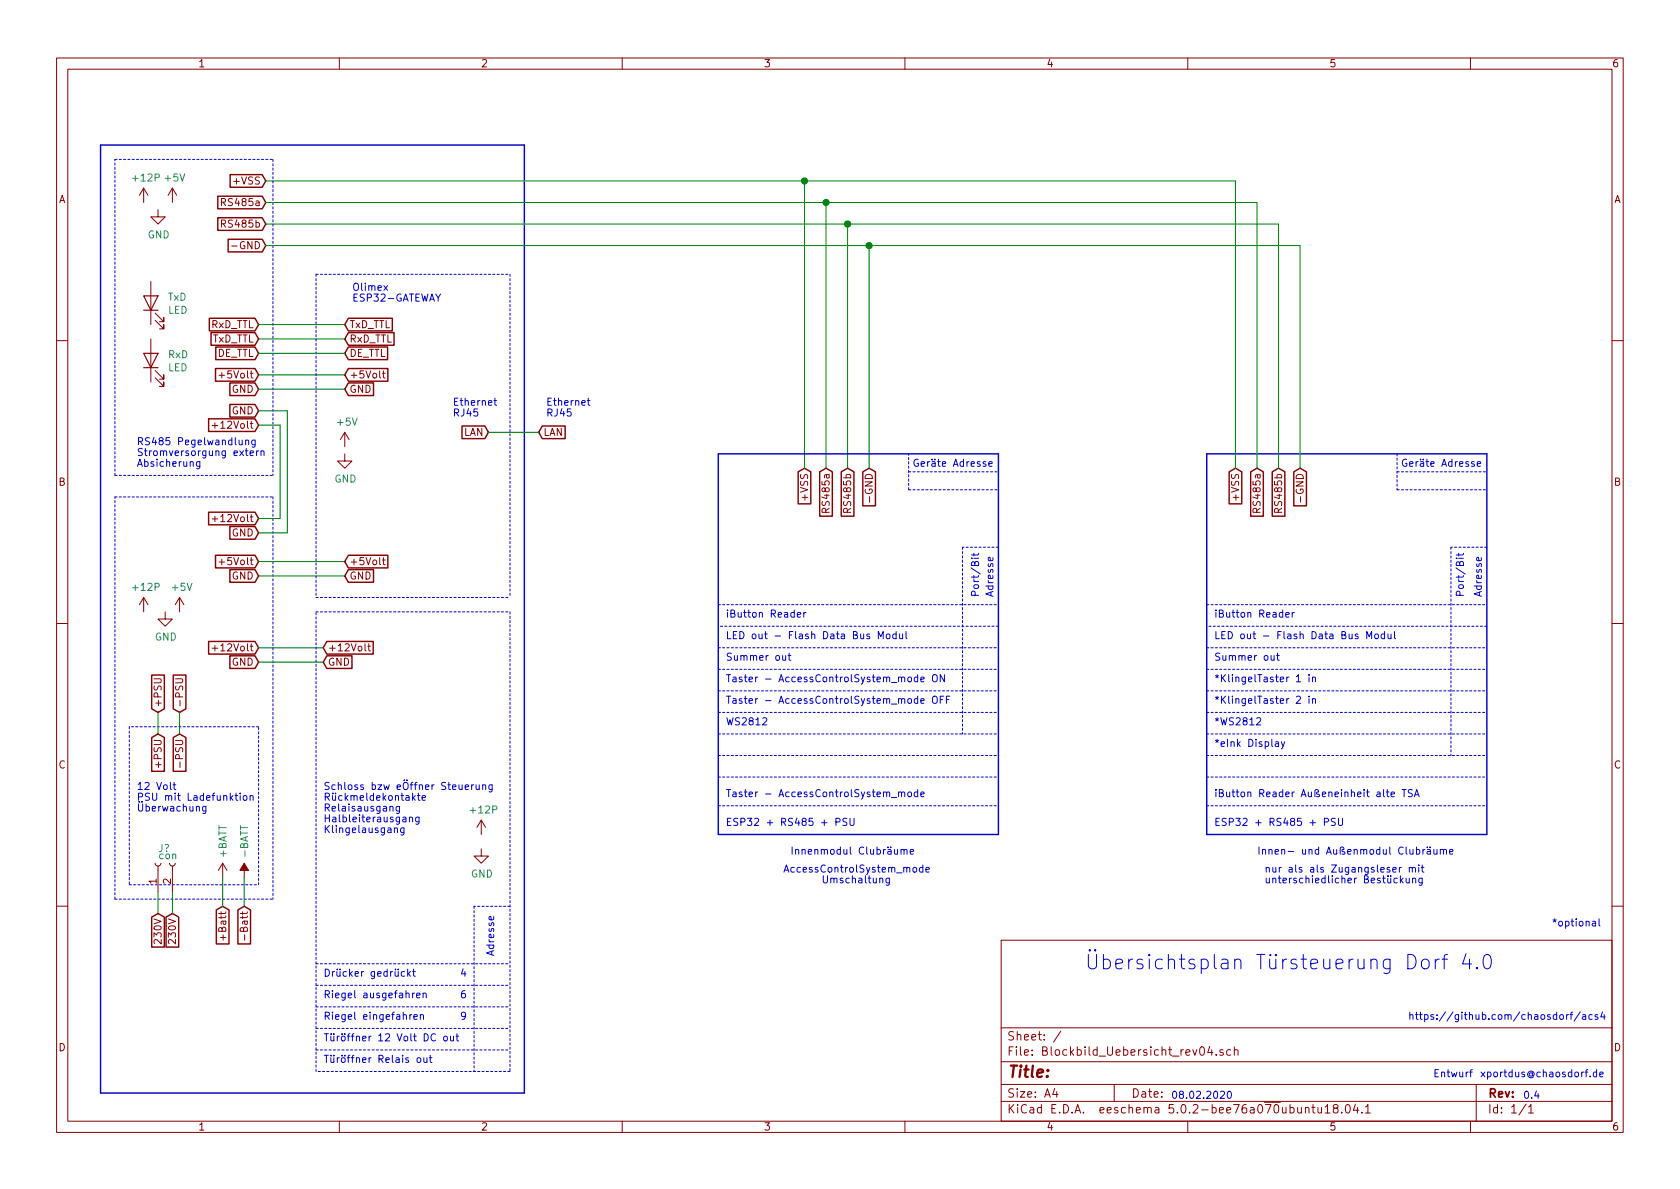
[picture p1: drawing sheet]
EESchema Schematic File Version 4
LIBS:Blocbild_Ubersicht_rev02-cache
EELAYER 26 0
EELAYER END
$Descr A4 11693 8268
encoding utf-8
Sheet 1 1
Title ""
Date ""
Rev ""
Comp ""
Comment1 ""
Comment2 ""
Comment3 ""
Comment4 ""
$EndDescr
Wire Notes Line width 10 style solid
	3650 1000 3650 7600
Wire Notes Line width 10 style solid
	3650 7600 700  7600
Text GLabel 1850 1400 0    50   Input ~ 0
RS485a
Text GLabel 1850 1550 0    50   Input ~ 0
RS485b
Text GLabel 1850 1250 0    50   Input ~ 0
+VSS
Text GLabel 1850 1700 0    50   Input ~ 0
-GND
Text GLabel 8750 3250 3    50   Input ~ 0
RS485a
Text GLabel 8900 3250 3    50   Input ~ 0
RS485b
Text GLabel 8600 3250 3    50   Input ~ 0
+VSS
Text GLabel 9050 3250 3    50   Input ~ 0
-GND
Wire Notes Line width 10 style solid
	8400 3150 10350 3150
Wire Notes Line
	10350 4350 8400 4350
Text GLabel 5750 3250 3    50   Input ~ 0
RS485a
Text GLabel 5900 3250 3    50   Input ~ 0
RS485b
Text GLabel 5600 3250 3    50   Input ~ 0
+VSS
Text GLabel 6050 3250 3    50   Input ~ 0
-GND
Wire Wire Line
	1850 1250 5600 1250
Wire Wire Line
	5600 3250 5600 1250
Connection ~ 5600 1250
Wire Wire Line
	5600 1250 8600 1250
Wire Wire Line
	8600 3250 8600 1250
Wire Wire Line
	1850 1400 5750 1400
Wire Wire Line
	5750 1400 5750 3250
Wire Wire Line
	5750 1400 8750 1400
Wire Wire Line
	8750 1400 8750 3250
Connection ~ 5750 1400
Wire Wire Line
	1850 1550 5900 1550
Wire Wire Line
	8900 1550 8900 3250
Wire Wire Line
	5900 3250 5900 1550
Connection ~ 5900 1550
Wire Wire Line
	5900 1550 8900 1550
Wire Wire Line
	1850 1700 6050 1700
Wire Wire Line
	9050 1700 9050 3250
Wire Wire Line
	6050 3250 6050 1700
Connection ~ 6050 1700
Wire Wire Line
	6050 1700 9050 1700
Text Notes 5050 4300 0    50   ~ 0
iButton Reader
Text Notes 8450 4750 0    50   ~ 0
*KlingelTaster 1 in\n
Text Notes 10800 6450 0    50   ~ 0
*optional
Wire Notes Line
	8400 4200 10350 4200
Text Notes 8450 5550 0    50   ~ 0
iButton Reader Außeneinheit alte TSA
Wire Notes Line
	8400 4500 10350 4500
Text Notes 8450 5750 0    50   ~ 0
ESP32 + RS485 + PSU
Wire Notes Line
	1900 1100 1900 3300
Wire Notes Line
	800  3300 800  1100
Wire Notes Line
	1900 3450 1900 6250
Wire Notes Line
	800  6250 800  3450
Text Notes 950  3250 0    50   ~ 0
RS485 Pegelwandlung\nStromversorgung extern \nAbsicherung
Text Notes 2450 2100 0    50   ~ 0
Olimex\nESP32-GATEWAY
Wire Notes Line
	2200 4250 3550 4250
Wire Notes Line
	3550 7450 2200 7450
Text Notes 2250 5800 0    50   ~ 0
Schloss bzw eÖffner Steuerung \nRückmeldekontakte \nRelaisausgang\nHalbleiterausgang\nKlingelausgang 
Text GLabel 1800 2250 0    50   Input ~ 0
RxD_TTL
Text GLabel 1800 2350 0    50   Input ~ 0
TxD_TTL
Text GLabel 1800 2450 0    50   Input ~ 0
DE_TTL
Text GLabel 2400 2350 2    50   Input ~ 0
RxD_TTL
Text GLabel 2400 2250 2    50   Input ~ 0
TxD_TTL
Text GLabel 2400 2450 2    50   Input ~ 0
DE_TTL
Wire Wire Line
	1800 2250 2400 2250
Wire Wire Line
	1800 2350 2400 2350
Wire Wire Line
	1800 2450 2400 2450
$Comp
L power:+5V #PWR?
U 1 1
P 1200 1400
F 0 "#PWR?" H 1200 1250 50  0001 C CNN
F 1 "+5V" H 1215 1573 50  0000 C CNN
F 2 "" H 1200 1400 50  0001 C CNN
F 3 "" H 1200 1400 50  0001 C CNN
	1    1200 1400
	1    0    0    -1  
$EndComp
$Comp
L power:GND #PWR?
U 1 1
P 1100 1450
F 0 "#PWR?" H 1100 1200 50  0001 C CNN
F 1 "GND" H 1105 1277 50  0000 C CNN
F 2 "" H 1100 1450 50  0001 C CNN
F 3 "" H 1100 1450 50  0001 C CNN
	1    1100 1450
	1    0    0    -1  
$EndComp
$Comp
L power:GND #PWR?
U 1 1
P 2400 3150
F 0 "#PWR?" H 2400 2900 50  0001 C CNN
F 1 "GND" H 2405 2977 50  0000 C CNN
F 2 "" H 2400 3150 50  0001 C CNN
F 3 "" H 2400 3150 50  0001 C CNN
	1    2400 3150
	1    0    0    -1  
$EndComp
$Comp
L power:+5V #PWR?
U 1 1
P 2400 3100
F 0 "#PWR?" H 2400 2950 50  0001 C CNN
F 1 "+5V" H 2415 3273 50  0000 C CNN
F 2 "" H 2400 3100 50  0001 C CNN
F 3 "" H 2400 3100 50  0001 C CNN
	1    2400 3100
	1    0    0    -1  
$EndComp
$Comp
L power:+12P #PWR?
U 1 1
P 1000 1400
F 0 "#PWR?" H 1000 1250 50  0001 C CNN
F 1 "+12P" H 1015 1573 50  0000 C CNN
F 2 "" H 1000 1400 50  0001 C CNN
F 3 "" H 1000 1400 50  0001 C CNN
	1    1000 1400
	1    0    0    -1  
$EndComp
$Comp
L power:+12P #PWR?
U 1 1
P 3350 5800
F 0 "#PWR?" H 3350 5650 50  0001 C CNN
F 1 "+12P" H 3365 5973 50  0000 C CNN
F 2 "" H 3350 5800 50  0001 C CNN
F 3 "" H 3350 5800 50  0001 C CNN
	1    3350 5800
	1    0    0    -1  
$EndComp
$Comp
L power:GND #PWR?
U 1 1
P 3350 5900
F 0 "#PWR?" H 3350 5650 50  0001 C CNN
F 1 "GND" H 3355 5727 50  0000 C CNN
F 2 "" H 3350 5900 50  0001 C CNN
F 3 "" H 3350 5900 50  0001 C CNN
	1    3350 5900
	1    0    0    -1  
$EndComp
$Comp
L power:+12P #PWR?
U 1 1
P 1000 4250
F 0 "#PWR?" H 1000 4100 50  0001 C CNN
F 1 "+12P" H 1015 4423 50  0000 C CNN
F 2 "" H 1000 4250 50  0001 C CNN
F 3 "" H 1000 4250 50  0001 C CNN
	1    1000 4250
	1    0    0    -1  
$EndComp
$Comp
L power:+5V #PWR?
U 1 1
P 1250 4250
F 0 "#PWR?" H 1250 4100 50  0001 C CNN
F 1 "+5V" H 1265 4423 50  0000 C CNN
F 2 "" H 1250 4250 50  0001 C CNN
F 3 "" H 1250 4250 50  0001 C CNN
	1    1250 4250
	1    0    0    -1  
$EndComp
$Comp
L power:GND #PWR?
U 1 1
P 1150 4250
F 0 "#PWR?" H 1150 4000 50  0001 C CNN
F 1 "GND" H 1155 4077 50  0000 C CNN
F 2 "" H 1150 4250 50  0001 C CNN
F 3 "" H 1150 4250 50  0001 C CNN
	1    1150 4250
	1    0    0    -1  
$EndComp
$Comp
L power:-BATT #PWR?
U 1 1
P 1700 6100
F 0 "#PWR?" H 1700 5950 50  0001 C CNN
F 1 "-BATT" V 1700 6350 50  0000 C CNN
F 2 "" H 1700 6100 50  0001 C CNN
F 3 "" H 1700 6100 50  0001 C CNN
	1    1700 6100
	1    0    0    -1  
$EndComp
$Comp
L power:+BATT #PWR?
U 1 1
P 1550 6100
F 0 "#PWR?" H 1550 5950 50  0001 C CNN
F 1 "+BATT" V 1550 6350 50  0000 C CNN
F 2 "" H 1550 6100 50  0001 C CNN
F 3 "" H 1550 6100 50  0001 C CNN
	1    1550 6100
	1    0    0    -1  
$EndComp
$Comp
L Device:LED TxD
U 1 1
P 1050 2100
F 0 "TxD" V 1088 1983 50  0000 R CNN
F 1 "LED" V 997 1983 50  0000 R CNN
F 2 "" H 1050 2100 50  0001 C CNN
F 3 "~" H 1050 2100 50  0001 C CNN
	1    1050 2100
	0    -1   -1   0   
$EndComp
$Comp
L Device:LED RxD
U 1 1
P 1050 2500
F 0 "RxD" V 1088 2383 50  0000 R CNN
F 1 "LED" V 997 2383 50  0000 R CNN
F 2 "" H 1050 2500 50  0001 C CNN
F 3 "~" H 1050 2500 50  0001 C CNN
	1    1050 2500
	0    -1   -1   0   
$EndComp
Text GLabel 3400 3000 0    50   Input ~ 0
LAN
Text GLabel 3750 3000 2    50   Input ~ 0
LAN
Wire Wire Line
	3400 3000 3750 3000
Wire Notes Line
	2200 7300 3550 7300
Wire Notes Line
	2200 7150 3550 7150
Wire Notes Line
	2200 7000 3550 7000
Wire Notes Line
	2200 6850 3550 6850
Wire Notes Line
	2200 6700 3550 6700
Wire Notes Line
	3550 4250 3550 7450
Text Notes 2250 7400 0    50   ~ 0
Türöffner Relais out
Text Notes 2250 7250 0    50   ~ 0
Türöffner 12 Volt DC out
Text Notes 2250 6950 0    50   ~ 0
Riegel ausgefahren
Text Notes 2250 6800 0    50   ~ 0
Drücker gedrückt
Text Notes 5050 4600 0    50   ~ 0
Summer out
Text Notes 8450 4600 0    50   ~ 0
Summer out
Text Notes 8450 4450 0    50   ~ 0
LED out - Flash Data Bus Modul
Text Notes 8450 5050 0    50   ~ 0
*WS2812\n
Text Notes 8450 4300 0    50   ~ 0
iButton Reader
Text Notes 8450 4900 0    50   ~ 0
*KlingelTaster 2 in\n
Wire Notes Line
	8400 4650 10350 4650
Wire Notes Line
	8400 4800 10350 4800
Wire Notes Line
	8400 4950 10350 4950
Wire Notes Line
	8400 5100 10350 5100
Text Notes 8450 5200 0    50   ~ 0
*eInk Display
Wire Notes Line
	8400 5250 10350 5250
Wire Notes Line
	8400 5400 10350 5400
Wire Notes Line
	8400 5600 10350 5600
Wire Notes Line width 10 style solid
	8400 5800 10350 5800
Wire Notes Line width 10 style solid
	10350 3150 10350 5800
Wire Notes Line width 10 style solid
	8400 3150 8400 5800
Text Notes 7550 6750 0    100  ~ 0
Übersichtsplan Türsteuerung Dorf 4.0
Text Notes 10300 7500 0    50   ~ 0
xportdus@chaosdorf.de
Text Notes 8150 7650 0    50   ~ 0
08.02.2020
Text Notes 10600 7650 0    50   ~ 0
0.4
Text Notes 5050 5550 0    50   ~ 0
Taster - AccessControlSystem_mode
Text Notes 5500 5950 0    50   ~ 0
Innenmodul Clubräume 
Wire Notes Line width 10 style solid
	5000 3150 6950 3150
Wire Notes Line
	6950 4350 5000 4350
Wire Notes Line
	5000 4200 6950 4200
Wire Notes Line
	5000 4500 6950 4500
Wire Notes Line
	5000 4650 6950 4650
Wire Notes Line
	5000 4800 6950 4800
Wire Notes Line
	5000 4950 6950 4950
Wire Notes Line
	5000 5100 6950 5100
Wire Notes Line
	5000 5250 6950 5250
Wire Notes Line
	5000 5400 6950 5400
Wire Notes Line
	5000 5600 6950 5600
Wire Notes Line width 10 style solid
	6950 3150 6950 5800
Text Notes 5050 5750 0    50   ~ 0
ESP32 + RS485 + PSU
Text Notes 5050 4750 0    50   ~ 0
Taster - AccessControlSystem_mode ON
Text Notes 5050 5050 0    50   ~ 0
WS2812\n
Wire Notes Line width 10 style solid
	5000 3150 5000 5800
Wire Notes Line width 10 style solid
	5000 5800 6950 5800
Text Notes 5050 4450 0    50   ~ 0
LED out - Flash Data Bus Modul
Text Notes 5050 4900 0    50   ~ 0
Taster - AccessControlSystem_mode OFF
Text Notes 5450 6150 0    50   ~ 0
AccessControlSystem_mode \n       Umschaltung
Text Notes 8750 5950 0    50   ~ 0
Innen- und Außenmodul Clubräume 
Text Notes 8800 6150 0    50   ~ 0
nur als als Zugangsleser mit \nunterschiedlicher Bestückung
Text Notes 6925 4150 1    50   ~ 0
Adresse
Text Notes 10325 4150 1    50   ~ 0
Adresse
Wire Notes Line
	6950 3800 6700 3800
Wire Notes Line
	6700 3800 6700 5100
Wire Notes Line
	10350 3800 10100 3800
Wire Notes Line
	10100 3800 10100 5250
Text GLabel 1800 3900 0    50   Input ~ 0
+5Volt
Text GLabel 1800 4000 0    50   Input ~ 0
GND
Text GLabel 2400 2600 2    50   Input ~ 0
+5Volt
Text GLabel 2400 4000 2    50   Input ~ 0
GND
Wire Wire Line
	1800 3900 2400 3900
Wire Wire Line
	1800 4000 2400 4000
Text GLabel 1800 2600 0    50   Input ~ 0
+5Volt
Wire Notes Line
	3550 1900 3550 4150
Text GLabel 1800 2700 0    50   Input ~ 0
GND
Text GLabel 2400 3900 2    50   Input ~ 0
+5Volt
Text GLabel 2400 2700 2    50   Input ~ 0
GND
Wire Wire Line
	1800 2600 2400 2600
Wire Wire Line
	1800 2700 2400 2700
Wire Notes Line
	900  5050 900  6150
Wire Notes Line
	900  6150 1800 6150
Wire Notes Line
	1800 6150 1800 5050
Wire Notes Line
	1800 5050 900  5050
Wire Notes Line
	2200 4150 3550 4150
Wire Notes Line
	2200 1900 3550 1900
Wire Notes Line
	800  3450 1900 3450
Wire Notes Line
	800  6250 1900 6250
Wire Notes Line width 10 style solid
	700  1000 3650 1000
Wire Notes Line width 10 style solid
	700  1000 700  7600
Wire Notes Line
	800  3300 1900 3300
Wire Notes Line
	800  1100 1900 1100
Text GLabel 1800 3600 0    50   Input ~ 0
+12Volt
Text GLabel 1800 2950 0    50   Input ~ 0
+12Volt
Text GLabel 1800 4600 0    50   Input ~ 0
GND
Text GLabel 1800 2850 0    50   Input ~ 0
GND
Wire Wire Line
	1800 2950 1950 2950
Wire Wire Line
	1800 3600 1950 3600
Wire Wire Line
	1950 2950 1950 3600
Wire Wire Line
	1800 2850 2000 2850
Wire Wire Line
	2000 2850 2000 3700
Wire Wire Line
	2000 3700 1800 3700
Text GLabel 1550 6300 3    50   Input ~ 0
+Batt
Text GLabel 1700 6300 3    50   Input ~ 0
-Batt
Text GLabel 1200 6350 3    50   Input ~ 0
230V
Text GLabel 1100 6350 3    50   Input ~ 0
230V
$Comp
L Connector:Conn_01x02_Female J?
U 1 1
P 1100 6000
F 0 "J?" V 1200 6000 50  0000 R CNN
F 1 "con" V 1150 6000 50  0000 R CNN
F 2 "" H 1100 6000 50  0001 C CNN
F 3 "~" H 1100 6000 50  0001 C CNN
	1    1100 6000
	0    -1   -1   0   
$EndComp
Wire Wire Line
	1100 6200 1100 6350
Wire Wire Line
	1200 6200 1200 6350
Wire Wire Line
	1550 6100 1550 6300
Wire Wire Line
	1700 6100 1700 6300
Text Notes 950  5650 0    50   ~ 0
12 Volt \nPSU mit Ladefunktion\nÜberwachung 
Text GLabel 1100 4950 1    50   Input ~ 0
+PSU
Text GLabel 1250 4950 1    50   Input ~ 0
-PSU
Text GLabel 1100 5100 3    50   Input ~ 0
+PSU
Text GLabel 1250 5100 3    50   Input ~ 0
-PSU
Wire Wire Line
	1100 5100 1100 4950
Wire Wire Line
	1250 5100 1250 4950
Text Notes 3450 6650 1    50   ~ 0
Adresse
Wire Notes Line
	3550 6300 3300 6300
Wire Notes Line
	3300 6300 3300 7450
Text Notes 2250 7100 0    50   ~ 0
Riegel eingefahren
Text Notes 3200 6800 0    50   ~ 0
4
Text Notes 3200 6950 0    50   ~ 0
6
Text Notes 3200 7100 0    50   ~ 0
9
Text GLabel 1800 4500 0    50   Input ~ 0
+12Volt
Text GLabel 1800 3700 0    50   Input ~ 0
GND
Text GLabel 2250 4500 2    50   Input ~ 0
+12Volt
Text GLabel 2250 4600 2    50   Input ~ 0
GND
Wire Wire Line
	1800 4500 2250 4500
Wire Wire Line
	1800 4600 2250 4600
Text Notes 9975 7500 0    50   ~ 0
Entwurf
Text Notes 9800 7100 0    50   ~ 0
https://github.com/chaosdorf/acs4
Wire Notes Line
	2200 1900 2200 4150
Wire Notes Line
	2200 7450 2200 4250
Text Notes 3150 2900 0    50   ~ 0
Ethernet\nRJ45
Text Notes 6350 3250 0    50   ~ 0
Geräte Adresse
Text Notes 9750 3250 0    50   ~ 0
Geräte Adresse
Text Notes 3800 2900 0    50   ~ 0
Ethernet\nRJ45
Wire Notes Line
	6325 3400 6950 3400
Wire Notes Line
	6325 3275 6950 3275
Wire Notes Line
	6325 3400 6325 3150
Wire Notes Line
	9725 3275 10350 3275
Wire Notes Line
	9725 3400 10350 3400
Wire Notes Line
	9725 3150 9725 3400
Text Notes 10200 4150 1    50   ~ 0
Port/Bit
Text Notes 6825 4150 1    50   ~ 0
Port/Bit
$EndSCHEMATC
